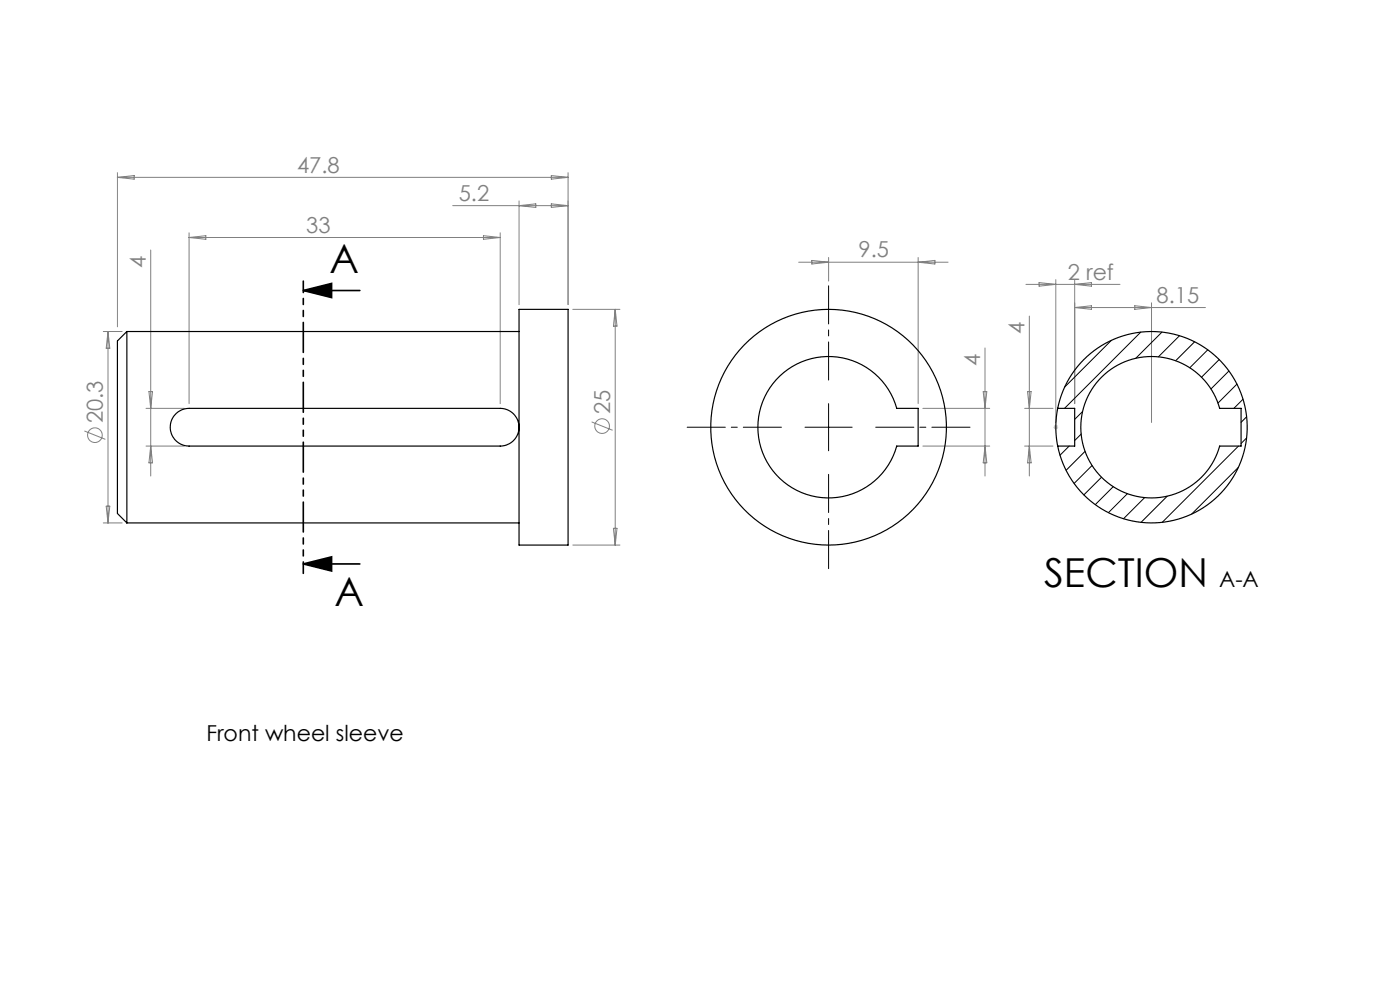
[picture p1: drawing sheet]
<svg xmlns="http://www.w3.org/2000/svg" width="297mm" height="210mm" viewBox="0 0 297 210" stroke-linecap="round" stroke-linejoin="round" font-family="sans-serif">
<g fill="none" stroke="#808080" stroke-width=".21">
<path d="M24.9 36.6v32.7M24.9 37.6h95.6M24.9 37.6l3.6-.4v.8zM117 37.2l3.5 .4-3.5 .4zM120.5 36.6v28M32 53v48M40.1 49.4v36.2M40.1 50.4h66M40.1 50.4l3.6-.4v.8zM96 43.6h24.5M102.6 50l3.5 .4-3.5 .4zM106.1 49.4v36.2"/>
<path d="M110.1 42.6v22M110.1 43.6l3.6-.4v.8zM117 43.2l3.5 .4-3.5 .4zM169.4 55.6h31.7M172.2 55.2l3.6 .4-3.6 .4zM175.8 54.6v5M194.8 54.6v31M194.8 55.6l3.5-.4v.8zM220.4 59.9l3.6 .4-3.6 .4zM224 59.3v30.3M228 59.3v26.3M21.9 70.3h4"/>
<path d="M22.9 70.3v40.6M22.9 70.3l.4 3.6h-.8zM121.5 65.6h10M130.5 65.6v50M130.5 65.6l.4 3.6h-.8zM209 73.8v27.2M217.6 60.3h20M218.4 67v34M228 65.2l3.5-.3v.7zM228 65.2h27.7M228 60.3l3.5-.4v.8zM240.7 64.9l3.6 .3-3.6 .4z"/>
<path d="M244.3 64.2v25.4M17.9 91.4l4.5 1.8M31 86.6h8.1M31 94.6h8.1M31.6 83.1h.8l-.4 3.5zM32 94.6l.4 3.6h-.8zM125.5 89.5l4.5 1.8M195.8 86.6h14.2M195.8 94.6h14.2M208.6 83.1h.7l-.3 3.5zM209 94.6l.3 3.6h-.7zM217.4 86.6h6"/>
<path d="M217.4 94.6h6M218 83.1h.7l-.3 3.5zM218.4 94.6l.3 3.6h-.7zM21.9 110.9h4M22.5 107.4h.8l-.4 3.5zM121.5 115.6h10M130.1 112.1h.8l-.4 3.5z"/>
<circle cx="20.1" cy="92.3" r="1.56"/>
<circle cx="127.7" cy="90.4" r="1.56"/>
</g>
<path d="M64.3 61.6h12M64.3 61.6l6-1.5v3zM64.3 119.6h12M64.3 119.6l6-1.5v3z" fill="none" stroke="#000" stroke-width=".35"/>
<path d="M223.5 90.6h1M223.6 90.3l.7 .7M224 90.1v1M224.3 90.3l-.7 .7" fill="none" stroke="#c0c0c0" stroke-width=".21"/>
<path d="M165.8 90.6h-20M175.8 80.6v-20M185.8 90.6h20M175.8 100.6v20" fill="none" stroke="#000" stroke-width=".21" stroke-dasharray="15.2 1.3 1.3 1.3" stroke-dashoffset="7.1"/>
<g fill="none" stroke="#000" stroke-width=".21">
<path d="M235.8 72.2l-9.9 9.9M242 70.5l-16.2 16.1M246.5 70.4l-5.6 5.6M250.2 71.2l-4.5 4.5M253.4 72.5l-4 4M256.2 74.2l-3.8 3.8M258.6 76.3l-3.7 3.7M260.7 78.7l-3.8 3.8M170.8 90.6h10M175.8 85.6v10M226.8 94.6l-1.9 2M229.4 92.1l-1.4 1.4"/>
<path d="M229.7 87.3l-1.7 1.7M230.2 95.7l-4 4.1M231.7 98.7l-3.8 3.9M262.4 81.5l-4 4M262.7 99.1l-9.9 10M262.7 94.6l-16.1 16.2M263.7 84.7l-1.9 1.9M264.5 92.9l-1.2 1.2M264.5 88.4l-1.2 1.2M233.7 101.2l-3.8 3.8M236.2 103.2l-3.8 3.8M239.2 104.7l-4.1 4"/>
<path d="M242.8 105.6l-4.5 4.4M247.6 105.2l-5.5 5.6"/>
</g>
<path d="M64.3 59.6v62" fill="none" stroke="#000" stroke-width=".35" stroke-dasharray="6.3 1.3 1.3 1.3 1.3 1.3" stroke-dashoffset="3.9"/>
<path d="M64.3 61.6l6-1.5v3zM64.3 119.6l6-1.5v3z" fill="#000"/>
<g fill="none" stroke="#000" stroke-width=".25">
<path d="M26.9 70.3v40.6M26.9 70.3l-2 2v36.6l2 2M26.9 70.3h83.2M110.1 65.6h10.4v50h-10.4zM165.4 79.8a15 15 0 0 1 24.8 6.8h4.6v8h-4.6a15 15 0 0 1-22.1 8.9 15 15 0 0 1-2.7-23.7zM233.7 80a15 15 0 0 1 25 6.6h4.6v8h-4.6a15 15 0 0 1-22 9 15 15 0 0 1-3-23.6zM37.4 87.7a4 4 0 0 1 2.7-1.1h66a4 4 0 0 1 4 4 4 4 0 0 1-4 4h-66a4 4 0 0 1-3.7-2.5 4 4 0 0 1 1-4.4zM224.4 86.6a20.3 20.3 0 0 1 31.2-12.8 20.3 20.3 0 0 1 0 33.7 20.3 20.3 0 0 1-31.2-12.9M224.4 86.6v.1a20.3 20.3 0 0 0 0 7.9M224.4 86.6h3.6v8h-3.6M26.9 110.9h83.2"/>
<circle cx="175.8" cy="90.6" r="25"/>
</g>
<g font-size="8.5">
<text x="69.9" y="57.8">A</text>
<text x="221.5" y="124.5">SECTION</text>
<text x="71" y="128.5">A</text>
</g>
<g font-size="4.7" fill="#808080">
<text x="63" y="36.6">47.8</text>
<text x="97.3" y="42.6">5.2</text>
<text x="65" y="49.4">33</text>
<text x="31" y="56.9" transform="rotate(-90 31 56.9)">4</text>
<text x="182.1" y="54.6">9.5</text>
<text x="226.5" y="59.3">2 ref</text>
<text x="245.4" y="64.2">8.15</text>
<text x="217.4" y="70.9" transform="rotate(-90 217.4 70.9)">4</text>
<text x="207.9" y="77.7" transform="rotate(-90 207.9 77.7)">4</text>
<text x="21.8" y="89.7" transform="rotate(-90 21.8 89.7)">20.3</text>
<text x="129.4" y="87.8" transform="rotate(-90 129.4 87.8)">25</text>
</g>
<g font-size="4.7">
<text x="258.6" y="124.5">A-A</text>
<text x="43.8" y="157.2">Front wheel sleeve</text>
</g>
</svg>
